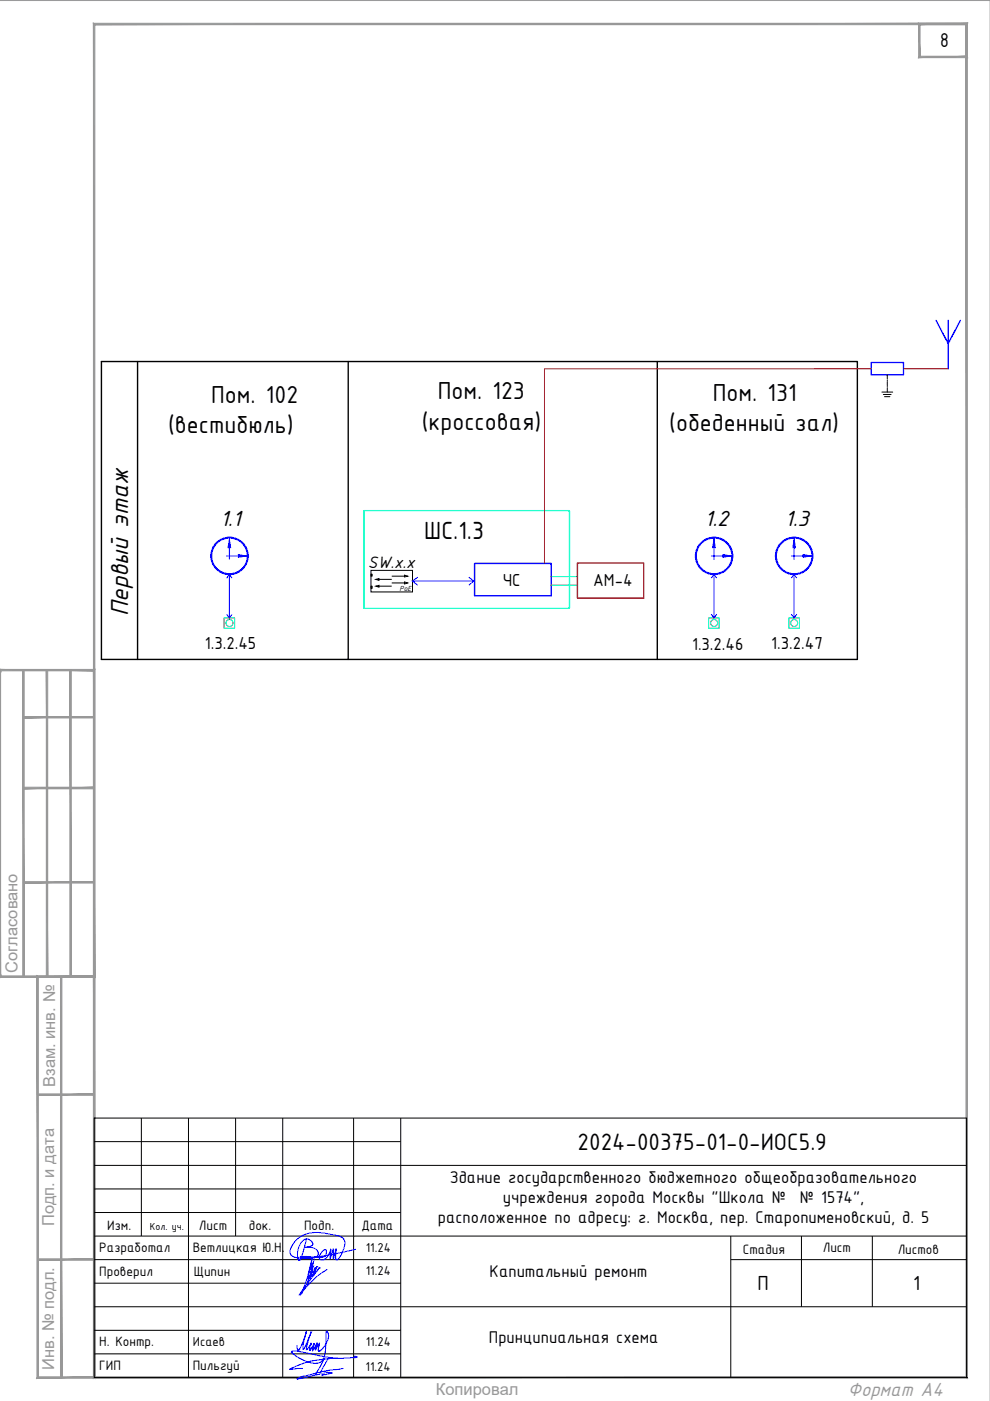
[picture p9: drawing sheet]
<svg xmlns="http://www.w3.org/2000/svg" width="210mm" height="297mm" viewBox="0 0 210 297" stroke-linecap="round" stroke-linejoin="round" font-family="sans-serif">
<!-- layer: 0 -->
<path d="M21.5 76.7h160.3v63.1h-160.3zM29.2 76.7v63.1M73.8 76.7v63.1M139.4 76.7v63.1" fill="none" stroke="#000" stroke-width=".3"/>
<g fill="#00f" stroke="#00f" stroke-width=".21">
<path d="M48.6 114.4l.3 1.7h-.6z"/>
<path d="M50.5 117.6l1.7 .3-1.7 .2z"/>
<path d="M151.4 114.4l.2 1.7h-.5z"/>
<path d="M153.3 117.6l1.7 .3-1.7 .2z"/>
<path d="M168.4 114.4l.3 1.7h-.6z"/>
<path d="M170.3 117.6l1.7 .3-1.7 .2z"/>
</g>
<g fill="none" stroke="#00f" stroke-width=".25">
<path d="M48.1 117.9h2.4M48.6 116.1v2.5M150.8 117.9h2.5M151.4 116.1v2.5M167.8 117.9h2.5M168.4 116.1v2.5"/>
<circle cx="48.7" cy="117.9" r="4"/>
<circle cx="48.7" cy="117.9" r="3.8"/>
<circle cx="151.4" cy="117.9" r="4"/>
<circle cx="151.4" cy="117.9" r="3.8"/>
<circle cx="168.4" cy="117.9" r="4"/>
<circle cx="168.4" cy="117.9" r="3.8"/>
</g>
<path d="M184.7 76.9h6.9v2.6h-6.9z" fill="none" stroke="#00f" stroke-width=".3"/>
<path d="M188.1 79.5v.8M187 83.1h2.3M187.3 83.6h1.6M187.5 84.1h1.2M188.1 80.5v.2M188.1 80.9v.9M188.1 81.9v.2M188.1 82.3v.8" fill="none" stroke="#000" stroke-width=".21"/>
<g fill="none" stroke="#0f0" stroke-width=".21">
<path d="M47.5 131h2.2v2.2h-2.2zM150.2 131h2.3v2.2h-2.3zM167.3 131h2.2v2.2h-2.2z"/>
<circle cx="48.7" cy="132.1" r=".74"/>
<circle cx="151.4" cy="132.1" r=".74"/>
<circle cx="168.4" cy="132.1" r=".74"/>
</g>
<g fill="none" stroke="#00f" stroke-width=".21">
<path d="M48 130.2l.6 .8M48 122.6l.6-.8 .6 .8M48.6 121.8v9.2l.6-.8M88.6 122.4l-1.1 .8M99.4 122.4l1.1 .8-1.1 .9M100.5 123.2h-13l1.1 .9M150.8 130.2l.6 .8M150.8 122.6l.6-.8 .6 .8M151.4 121.8v9.2l.6-.8M167.8 130.2l.6 .8M167.8 122.6l.6-.8 .6 .8M168.4 121.8v9.2l.6-.8"/>
<path d="M65 262.5l-.7 3-.6 1.4a.29 .29 0 0 1-.3 .3 .29 .29 0 0 1-.2-.3l-.1-1.4 .2-1.1 .6-1 .4-.4a1.26 1.26 0 0 1 2 .8l-.4 .4-1.3 .2 1.3 .1a1.32 1.32 0 0 1 1.5 1.7l-.5 .4-1.1 .2h-1l-1.1-.3 1.3-.1 3.4 .2 .6-.3 .2-.9a.4 .4 0 0 0-.3-.5 .4 .4 0 0 0-.5 .4l-.7 1v.5l.2 .2 .7 .1 .6-.4 .4-.6 .5-1.2-.1 1.9 .7-2v2.1l.6-2.2-.1 2.1a.25 .25 0 0 0 .1 .3 .25 .25 0 0 0 .3-.1l.7-.9 .7-1.8 .1-1-.5-.9-.9-.4-3.2-.6-1.9-.1-1.2 .2a4.6 4.6 0 0 0-3.9 4.2l.3 .5 .6 .4 2.2 .2 3.9-.5 7-1.4M62.9 285.2l.1 .7a.28 .28 0 0 0 .3 .3 .28 .28 0 0 0 .3-.3l1.4-3.6-.8 3.4a.19 .19 0 0 0-.1 .2 .19 .19 0 0 0 .3 .1l1.6-3.6-1 3.3a.22 .22 0 0 0-.2 .3 .22 .22 0 0 0 .3 .2 .22 .22 0 0 0 .2-.3l.7-1.1-.3 1.1a.18 .18 0 0 0-.1 .2 .18 .18 0 0 0 .3 0l.8-1.3-.4 1.5 .9-1.5-.4 1.4 .9-1.4-.2 1.2a.27 .27 0 0 0 0 .4 .27 .27 0 0 0 .4 0l.9-1 .7-1.2 .2-1-.4-1-.2 .3-.2 4.7-.4 1-.6 .7-1.1 .2-1.9-.4-2.2-1.2-.9-.9 .4-.2 .7 .1 6.1 1.2 2.6 .2"/>
</g>
<path d="M198.5 67.9l2.5 4.9 2.6-4.9M201 67.9v10.3M100.6 119.5h16.2v6.9h-16.2z" fill="none" stroke="#00f" stroke-width=".3"/>
<path d="M184.7 78.2h-69.3v41.3M191.6 78.2h9.4" fill="none" stroke="#f00" stroke-width=".21"/>
<path d="M77.2 108.3h43.5v20.7h-43.5z" fill="none" stroke="#0ff" stroke-width=".3"/>
<!-- layer: 0 -->
<path d="M122.4 119.4h14.1v7.4h-14.1z" fill="none" stroke="#f00" stroke-width=".3"/>
<path d="M116.8 122.2h5.6M116.8 124.1h5.6" fill="none" stroke="#0f0" stroke-width=".21"/>
<path d="M78.7 120.9h8.8v4.6h-8.8z" fill="none" stroke="#000" stroke-width=".21"/>
<path d="M79.7 124.3l.6-.2v.4zM79.7 122.8l.6-.1v.3zM80.3 124.3h2.8M80.3 122.8h2.8M83.1 122.2h2.7M83.1 123.6h2.7M85.8 121.9l.6 .3-.6 .1zM85.8 123.4l.6 .2-.6 .2z" fill="none" stroke="#000" stroke-width=".21"/>
<path d="M78.7 121.7h.2v.5h-.2zM78.7 124.3h.2v.4h-.2z" fill="none" stroke="#000" stroke-width=".21"/>
<path d="M0 .1h209.9v296.9" fill="none" stroke="#989898" stroke-width=".21"/>
<g fill="#989898" stroke="#989898" stroke-width=".21">
<path d="M7.8 292.2h12.3l-.3-.3zM7.8 292.2l.3-.3h11.7zM7.8 206.9v85.3l.3-.3zM7.8 206.9l.3 .3v84.7zM7.8 206.9l.3 .3 12-.3zM8.1 207.2l12-.3-.3 .3zM20.1 206.9l-.3 .3 .3 85zM19.8 207.2l.3 85-.3-.3z"/>
<path d="M8 266.9v.3l12-.3zM8 267.2l12-.3v.3z"/>
<path d="M8 231.9v.3l12-.3zM8 232.2l12-.3v.3z"/>
<path d="M12.8 207.1v84.9h.3zM12.8 207.1h.3v84.9z"/>
</g>
<path d="M20.1 291.9l-.3 .3 185-.3zM19.8 292.2l185-.3 .3 .3zM204.8 5.2v286.7l.3 .3zM204.8 5.2l.3-.3v287.3zM20.1 5.2h184.7l.3-.3zM19.8 4.9h185.3l-185 .3zM19.8 4.9l.3 287v-286.7zM19.8 4.9l.3 287-.3 .3z" fill="#989898" stroke="#989898" stroke-width=".21"/>
<g fill="#989898" stroke="#989898" stroke-width=".21">
<path d="M0 142.1v64.9l.1-.1zM0 142.1l.1 .1v64.7z"/>
<path d="M20.1 141.9l-.3 .3 .3 65zM19.8 142.2l.3 65-.3-.3zM0 207.2h20.1l-.3-.3zM.1 206.9h19.7l-19.8 .3zM.1 206.9l-.1 .3z"/>
<path d="M0 141.9l.1 .3zM0 141.9l19.8 .3h-19.7zM0 141.9l19.8 .3 .3-.3z"/>
<path d="M5 186.9v.3l15-.3zM5 187.2l15-.3v.3z"/>
<path d="M5 166.9v.3l15-.3zM5 167.2l15-.3v.3z"/>
<path d="M5 151.9v.3l15-.3zM5 152.2l15-.3v.3z"/>
<path d="M4.8 142.1v65h.3zM4.8 142.1h.3v65z"/>
<path d="M9.8 142.1v65h.3zM9.8 142.1h.3v65z"/>
<path d="M14.8 142.1v65h.3zM14.8 142.1h.3v65z"/>
</g>
<path d="M195.1 5.2h9.7l.3-.3zM194.8 4.9h10.3l-10 .3zM194.8 4.9l.3 7v-6.7zM194.8 4.9l.3 7-.3 .3zM195.1 11.9l-.3 .3 10-.3zM194.8 12.2l10-.3 .3 .3zM204.8 5.2v6.7l.3 .3zM204.8 5.2l.3-.3v7.3z" fill="#989898" stroke="#989898" stroke-width=".21"/>
<g fill="none" stroke="#000" stroke-width=".21">
<path d="M20 237.1h184.9v54.9h-184.9zM20 237.1h.1M59.9 237.1v54.9M75 237.1v54.9M85 237.1v54.9M85 247.1h119.9M20 262.1h184.9M85 277.1h119.9M154.9 262.1v29.9M154.9 267.1h50M169.9 262.1v15M185 262.1v15"/>
<path d="M20 292h.1M204.9 292h.1"/>
</g>
<path d="M30 237.1v25M40 237.1v54.9M50 237.1v25M20 242h65M20 252.1h65M20 257.1h65M20 247.1h65M20 267.1h65M20 272.1h65M20 277.1h65M20 282.1h65M20 287h65" fill="none" stroke="#000" stroke-width=".21"/>
<path d="M66.4 270.3h.1M66.8 268.8h.1M66.8 268.8l-.2 .5a1.43 1.43 0 0 1-.5 1.2l.1-1.3 .3-.8-.7 2.4 .7-3.3-.4 1-.3 1.7-.6 1.9 .3-2.3 .7-3.1-1 4.3-1.3 3.3 .3-.3M66.8 268.8l-.3 .9-.1 .6M67.2 268.5l-.8 1.8M67.2 268.5h.1M67.2 268.5l-.4 1.3 .9-1M67.7 268.8h.1M67.7 268.8l-4.2 5.7 .8-.9a19.5 19.5 0 0 1 5.1-4.5" fill="none" stroke="#00f" stroke-width=".21"/>
<path d="M68.6 290.8l1.8 .3-1.7 .4a.25 .25 0 0 1-.3 .1 .25 .25 0 0 1-.2-.2l.2-.2M68.7 291.2l-.1 .3M68.8 288l-1.4 2.6a1.52 1.52 0 0 1-1.4 1.1l-3 .7 1.1-.6 3.9-.9 4.8-.8M69.6 288.1l-1.8 3.3-1 .1M75.1 287.6h.3a.17 .17 0 0 1 .3 0 .17 .17 0 0 1-.1 .3 .17 .17 0 0 1-.2 0l-5.4 .1-3.7 .5-2.7 .8-2.2 1.1 2.8-.3" fill="none" stroke="#00f" stroke-width=".21"/>
<g font-size="5.6">
<text x="44.8" y="85.4">Пом. 102</text>
<text x="92.8" y="84.7">Пом. 123</text>
<text x="151.2" y="85.1">Пом. 131</text>
<text x="35.6" y="91.8">(вестибюль)</text>
<text x="89.4" y="91.1">(кроссовая)</text>
<text x="141.9" y="91.5">(обеденный зал)</text>
<text x="27.2" y="130.6" transform="rotate(-90 27.2 130.6)">Первый этаж</text>
</g>
<text font-size="5.4" x="122.5" y="243.8">2024-00375-01-0-ИОС5.9</text>
<text font-size="5.1" x="90" y="114.2">ШС.1.3</text>
<g font-size="5">
<text x="46.7" y="111.6">1.1</text>
<text x="149.4" y="111.6">1.2</text>
<text x="166.4" y="111.6">1.3</text>
</g>
<g font-size="4.7">
<text x="160.6" y="273.5">П</text>
<text x="193.6" y="273.6">1</text>
</g>
<text font-size="4.6" x="199.3" y="9.9">8</text>
<text font-size="4.5" fill="#989898" x="179.8" y="296">Формат А4</text>
<g font-size="3.9">
<text x="95.4" y="250.9">Здание государственного бюджетного общеобразовательного</text>
<text x="106.6" y="255">учреждения города Москвы &quot;Школа №</text>
<text x="169.6" y="255">№ 1574&quot;,</text>
<text x="92.8" y="259.2">расположенное по адресу: г. Москва, пер. Старопименовский, д. 5</text>
<text x="103.8" y="270.8">Капитальный ремонт</text>
<text x="103.7" y="284.8">Принципиальная схема</text>
</g>
<text font-size="3.8" x="78" y="120.5">SW.x.x</text>
<g font-size="3.5">
<text x="106.6" y="124.1">ЧС</text>
<text x="125.8" y="124.2">АМ-4</text>
<text x="43.4" y="137.6">1.3.2.45</text>
<text x="146.7" y="137.8">1.3.2.46</text>
<text x="163.5" y="137.7">1.3.2.47</text>
</g>
<g font-size="3.5" fill="#989898">
<text x="3.7" y="206.2" transform="rotate(-90 3.7 206.2)">Согласовано</text>
<text x="11.7" y="230.4" transform="rotate(-90 11.7 230.4)">Взам. инв. №</text>
<text x="11.5" y="260" transform="rotate(-90 11.5 260)">Подп. и дата</text>
<text x="11.5" y="290.5" transform="rotate(-90 11.5 290.5)">Инв. № подл.</text>
<text x="92.4" y="295.8">Копировал</text>
</g>
<g font-size="3.1">
<text x="22.7" y="260.8">Изм.</text>
<text x="42.2" y="260.8">Лист</text>
<text x="52.7" y="260.8">док.</text>
<text x="64.5" y="260.8">Подп.</text>
<text x="76.6" y="260.8">Дата</text>
<text x="21" y="265.5">Разработал</text>
<text x="40.9" y="265.5">Ветлицкая Ю.Н.</text>
<text x="157.5" y="265.8">Стадия</text>
<text x="174.5" y="265.5">Лист</text>
<text x="190.3" y="265.8">Листов</text>
<text x="21" y="270.5">Проверил</text>
<text x="41.1" y="270.5">Щипин</text>
<text x="21" y="285.4">Н. Контр.</text>
<text x="21" y="290.5">ГИП</text>
<text x="40.9" y="290.4">Пильгуй</text>
</g>
<g font-size="2.9">
<text x="77.6" y="265.4">11.24</text>
<text x="77.6" y="270.4">11.24</text>
<text x="40.9" y="285.4">Исаев</text>
<text x="77.6" y="285.4">11.24</text>
<text x="77.5" y="290.6">11.24</text>
</g>
<text font-size="2.3" x="31.8" y="260.8">Кол. уч.</text>
<text font-size="1.7" x="84.7" y="125.4">РоЕ</text>
</svg>
